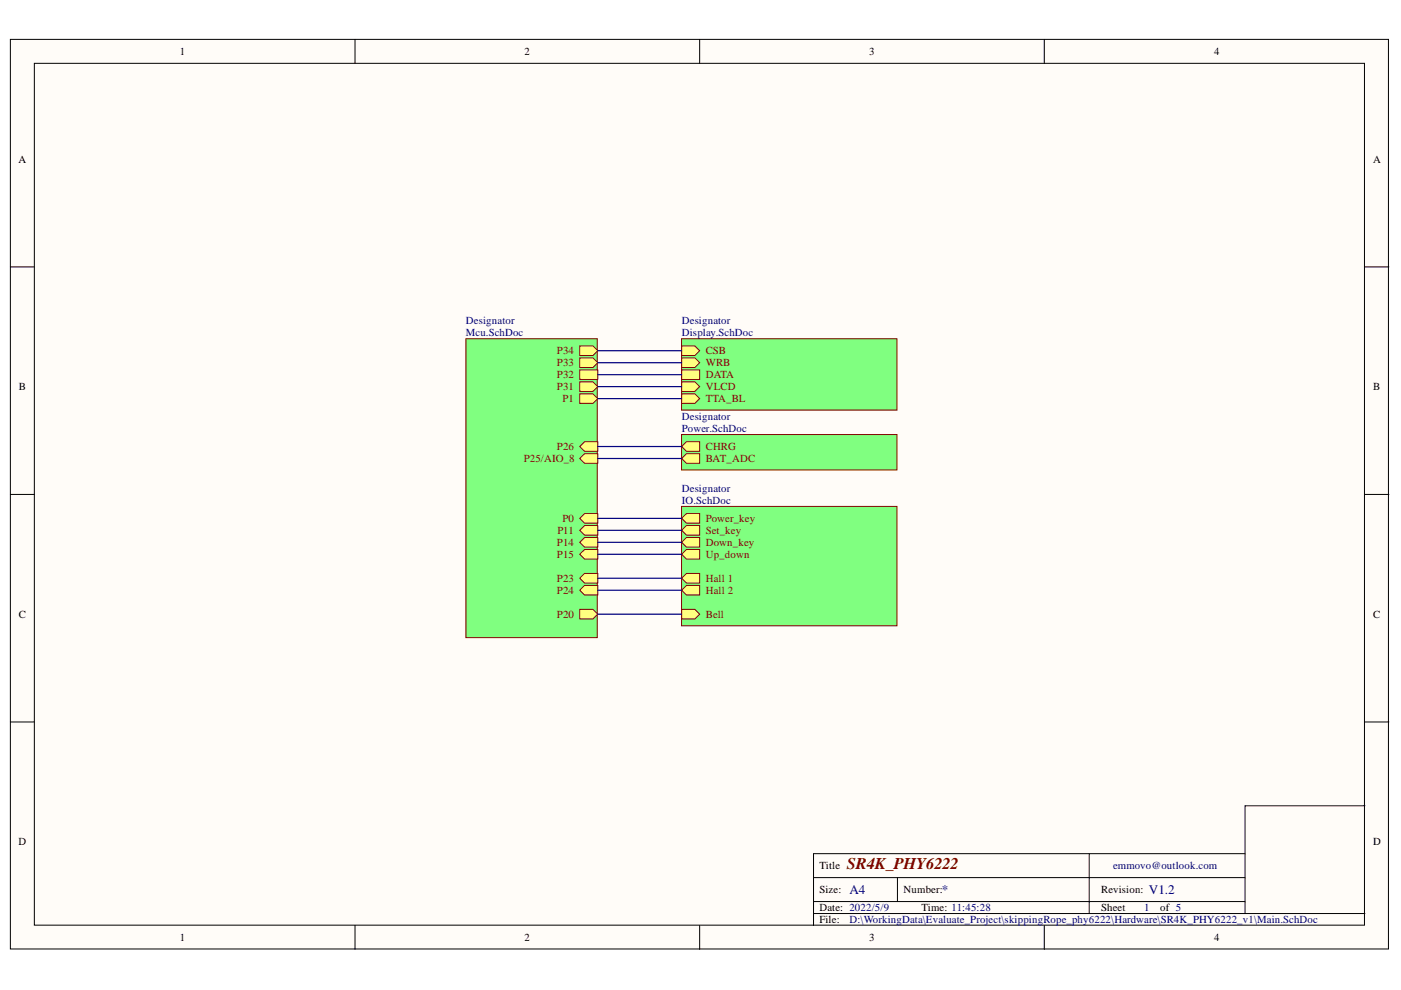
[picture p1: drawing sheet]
<svg xmlns="http://www.w3.org/2000/svg" width="297mm" height="210mm" viewBox="0 0 297 210" stroke-linecap="round" stroke-linejoin="round" font-family="sans-serif">
<g fill="#fffcf8" stroke="#000" stroke-width=".21">
<path d="M2.2 8.3h292.2v192.9h-292.2z"/>
<path d="M7.3 13.4h282v182.8h-282z"/>
</g>
<g fill="none" stroke="#000" stroke-width=".21">
<path d="M75.3 8.3v5.1M148.3 8.3v5.1M221.4 8.3v5.1M2.2 56.6h5.1M289.4 56.6h5.1M2.2 104.8h5.1M289.4 104.8h5.1M2.2 153.1h5.1M289.4 153.1h5.1M289.4 170.8h-25.4v22.9M75.3 196.2v5.1M148.3 196.2v5.1"/>
<path d="M172.5 186.1h91.5M172.5 193.7h116.9M172.5 191.2h91.5M190.3 186.1v5.1M221.4 196.2v5.1M230.9 181v12.7M264 181h-91.5v15.2"/>
</g>
<path d="M144.5 71.8h45.7v15.2h-45.7z" fill="#80ff80" stroke="#800000" stroke-width=".21"/>
<path d="M144.5 73.3h2.8l1 1.1-1 1h-2.8z" fill-rule="evenodd" fill="#ffff80"/>
<path d="M144.5 73.3h2.8l1 1.1-1 1h-2.8z" fill="none" stroke="#800000" stroke-width=".21"/>
<path d="M144.5 75.9h2.8l1 1-1 1h-2.8z" fill-rule="evenodd" fill="#ffff80"/>
<path d="M144.5 75.9h2.8l1 1-1 1h-2.8z" fill="none" stroke="#800000" stroke-width=".21"/>
<path d="M144.5 78.4h3.8v2.1h-3.8z" fill-rule="evenodd" fill="#ffff80"/>
<path d="M144.5 78.4h3.8v2.1h-3.8z" fill="none" stroke="#800000" stroke-width=".21"/>
<path d="M144.5 81h2.8l1 1-1 1h-2.8z" fill-rule="evenodd" fill="#ffff80"/>
<path d="M144.5 81h2.8l1 1-1 1h-2.8z" fill="none" stroke="#800000" stroke-width=".21"/>
<path d="M144.5 83.5h2.8l1 1-1 1h-2.8z" fill-rule="evenodd" fill="#ffff80"/>
<path d="M144.5 83.5h2.8l1 1-1 1h-2.8z" fill="none" stroke="#800000" stroke-width=".21"/>
<path d="M144.5 92.1h45.7v7.5h-45.7z" fill="#80ff80" stroke="#800000" stroke-width=".21"/>
<path d="M144.5 94.7l1-1h2.8v2h-2.8z" fill-rule="evenodd" fill="#ffff80"/>
<path d="M144.5 94.7l1-1h2.8v2h-2.8z" fill="none" stroke="#800000" stroke-width=".21"/>
<path d="M144.5 97.2l1-1h2.8v2h-2.8z" fill-rule="evenodd" fill="#ffff80"/>
<path d="M144.5 97.2l1-1h2.8v2h-2.8z" fill="none" stroke="#800000" stroke-width=".21"/>
<path d="M144.5 107.4h45.7v25.3h-45.7z" fill="#80ff80" stroke="#800000" stroke-width=".21"/>
<path d="M144.5 109.9l1-1h2.8v2h-2.8z" fill-rule="evenodd" fill="#ffff80"/>
<path d="M144.5 109.9l1-1h2.8v2h-2.8z" fill="none" stroke="#800000" stroke-width=".21"/>
<path d="M144.5 112.4l1-1h2.8v2.1h-2.8z" fill-rule="evenodd" fill="#ffff80"/>
<path d="M144.5 112.4l1-1h2.8v2.1h-2.8z" fill="none" stroke="#800000" stroke-width=".21"/>
<path d="M144.5 115l1-1h2.8v2h-2.8z" fill-rule="evenodd" fill="#ffff80"/>
<path d="M144.5 115l1-1h2.8v2h-2.8z" fill="none" stroke="#800000" stroke-width=".21"/>
<path d="M144.5 117.5l1-1h2.8v2h-2.8z" fill-rule="evenodd" fill="#ffff80"/>
<path d="M144.5 117.5l1-1h2.8v2h-2.8z" fill="none" stroke="#800000" stroke-width=".21"/>
<path d="M144.5 122.6l1-1h2.8v2h-2.8z" fill-rule="evenodd" fill="#ffff80"/>
<path d="M144.5 122.6l1-1h2.8v2h-2.8z" fill="none" stroke="#800000" stroke-width=".21"/>
<path d="M144.5 125.1l1-1h2.8v2.1h-2.8z" fill-rule="evenodd" fill="#ffff80"/>
<path d="M144.5 125.1l1-1h2.8v2.1h-2.8z" fill="none" stroke="#800000" stroke-width=".21"/>
<path d="M144.5 129.2h2.8l1 1-1 1h-2.8z" fill-rule="evenodd" fill="#ffff80"/>
<path d="M144.5 129.2h2.8l1 1-1 1h-2.8z" fill="none" stroke="#800000" stroke-width=".21"/>
<path d="M98.8 71.8h27.8v63.4h-27.8z" fill="#80ff80" stroke="#800000" stroke-width=".21"/>
<path d="M122.9 73.3h2.8l1 1.1-1 1h-2.8z" fill-rule="evenodd" fill="#ffff80"/>
<path d="M122.9 73.3h2.8l1 1.1-1 1h-2.8z" fill="none" stroke="#800000" stroke-width=".21"/>
<path d="M122.9 75.9h2.8l1 1-1 1h-2.8z" fill-rule="evenodd" fill="#ffff80"/>
<path d="M122.9 75.9h2.8l1 1-1 1h-2.8z" fill="none" stroke="#800000" stroke-width=".21"/>
<path d="M122.9 78.4h3.8v2.1h-3.8z" fill-rule="evenodd" fill="#ffff80"/>
<path d="M122.9 78.4h3.8v2.1h-3.8z" fill="none" stroke="#800000" stroke-width=".21"/>
<path d="M122.9 81h2.8l1 1-1 1h-2.8z" fill-rule="evenodd" fill="#ffff80"/>
<path d="M122.9 81h2.8l1 1-1 1h-2.8z" fill="none" stroke="#800000" stroke-width=".21"/>
<path d="M122.9 94.7l1-1h2.8v2h-2.8z" fill-rule="evenodd" fill="#ffff80"/>
<path d="M122.9 94.7l1-1h2.8v2h-2.8z" fill="none" stroke="#800000" stroke-width=".21"/>
<path d="M122.9 97.2l1-1h2.8v2h-2.8z" fill-rule="evenodd" fill="#ffff80"/>
<path d="M122.9 97.2l1-1h2.8v2h-2.8z" fill="none" stroke="#800000" stroke-width=".21"/>
<path d="M122.9 125.1l1-1h2.8v2.1h-2.8z" fill-rule="evenodd" fill="#ffff80"/>
<path d="M122.9 125.1l1-1h2.8v2.1h-2.8z" fill="none" stroke="#800000" stroke-width=".21"/>
<path d="M122.9 122.6l1-1h2.8v2h-2.8z" fill-rule="evenodd" fill="#ffff80"/>
<path d="M122.9 122.6l1-1h2.8v2h-2.8z" fill="none" stroke="#800000" stroke-width=".21"/>
<path d="M122.9 109.9l1-1h2.8v2h-2.8z" fill-rule="evenodd" fill="#ffff80"/>
<path d="M122.9 109.9l1-1h2.8v2h-2.8z" fill="none" stroke="#800000" stroke-width=".21"/>
<path d="M122.9 112.4l1-1h2.8v2.1h-2.8z" fill-rule="evenodd" fill="#ffff80"/>
<path d="M122.9 112.4l1-1h2.8v2.1h-2.8z" fill="none" stroke="#800000" stroke-width=".21"/>
<path d="M122.9 115l1-1h2.8v2h-2.8z" fill-rule="evenodd" fill="#ffff80"/>
<path d="M122.9 115l1-1h2.8v2h-2.8z" fill="none" stroke="#800000" stroke-width=".21"/>
<path d="M122.9 117.5l1-1h2.8v2h-2.8z" fill-rule="evenodd" fill="#ffff80"/>
<path d="M122.9 117.5l1-1h2.8v2h-2.8z" fill="none" stroke="#800000" stroke-width=".21"/>
<path d="M122.9 129.2h2.8l1 1-1 1h-2.8z" fill-rule="evenodd" fill="#ffff80"/>
<path d="M122.9 129.2h2.8l1 1-1 1h-2.8z" fill="none" stroke="#800000" stroke-width=".21"/>
<path d="M122.9 83.5h2.8l1 1-1 1h-2.8z" fill-rule="evenodd" fill="#ffff80"/>
<path d="M122.9 83.5h2.8l1 1-1 1h-2.8z" fill="none" stroke="#800000" stroke-width=".21"/>
<g fill="none" stroke="#000080" stroke-width=".25">
<path d="M126.7 74.4h17.8M126.7 76.9h17.8M126.7 79.4h17.8M126.7 82h17.8M126.7 94.7h17.8M126.7 97.2h17.8M126.7 84.5h17.8M126.7 109.9h17.8M126.7 112.4h17.8M126.7 115h17.8M126.7 117.5h17.8M126.7 122.6h17.8"/>
<path d="M126.7 125.1h17.8M126.7 130.2h17.8"/>
</g>
<text font-size="3.5" fill="#800000" x="179.6" y="184.3">SR4K_PHY6222</text>
<g font-size="2.8" fill="#000080">
<text x="180.1" y="189.6">A4</text>
<text x="199.7" y="189.6">*</text>
<text x="243.6" y="189.6">V1.2</text>
</g>
<g font-size="2.3">
<text x="38.1" y="11.7">1</text>
<text x="111.2" y="11.7">2</text>
<text x="184.3" y="11.7">3</text>
<text x="257.4" y="11.7">4</text>
<text x="3.9" y="34.5">A</text>
<text x="291.1" y="34.5">A</text>
<text x="4" y="82.7">B</text>
<text x="291.1" y="82.7">B</text>
<text x="4" y="131">C</text>
<text x="291.1" y="131">C</text>
<text x="3.9" y="179.3">D</text>
<text x="291.1" y="179.3">D</text>
<text x="173.7" y="184.3">Title</text>
<text x="173.7" y="189.4">Size:</text>
<text x="191.6" y="189.4">Number:</text>
<text x="233.5" y="189.4">Revision:</text>
<text x="173.7" y="193.2">Date: 2022/5/9</text>
<text x="173.7" y="195.7">File:</text>
<text x="195.4" y="193.2">Time: 11:45:28</text>
<text x="233.5" y="193.2">Sheet</text>
<text x="246" y="193.2">of 5</text>
<text x="38.1" y="199.5">1</text>
<text x="111.2" y="199.5">2</text>
<text x="184.3" y="199.5">3</text>
<text x="257.4" y="199.5">4</text>
</g>
<g font-size="2.3" fill="#000080">
<text x="98.8" y="68.8">Designator</text>
<text x="98.8" y="71.3">Mcu.SchDoc</text>
<text x="144.6" y="68.8">Designator</text>
<text x="144.6" y="71.3">Display.SchDoc</text>
<text x="144.6" y="89.1">Designator</text>
<text x="144.6" y="91.6">Power.SchDoc</text>
<text x="144.6" y="104.4">Designator</text>
<text x="144.6" y="106.9">IO.SchDoc</text>
<text x="236" y="184.3">emmovo@outlook.com</text>
<text x="180.1" y="195.7">D:\WorkingData\Evaluate_Project\skippingRope_phy6222\Hardware\SR4K_PHY6222_v1\Main.SchDoc</text>
<text x="242.6" y="193.2">1</text>
</g>
<g font-size="2.3" fill="#800000">
<text x="118.1" y="75.1">P34</text>
<text x="118.1" y="77.7">P33</text>
<text x="149.6" y="75.1">CSB</text>
<text x="149.6" y="77.7">WRB</text>
<text x="118.1" y="80.2">P32</text>
<text x="118.1" y="82.7">P31</text>
<text x="149.6" y="80.2">DATA</text>
<text x="149.6" y="82.7">VLCD</text>
<text x="119.3" y="85.3">P1</text>
<text x="149.6" y="85.3">TTA_BL</text>
<text x="118.1" y="95.4">P26</text>
<text x="149.6" y="95.4">CHRG</text>
<text x="111.1" y="98">P25/AIO_8</text>
<text x="149.6" y="98">BAT_ADC</text>
<text x="118.2" y="113.2">P11</text>
<text x="119.3" y="110.7">P0</text>
<text x="149.6" y="110.7">Power_key</text>
<text x="149.6" y="113.2">Set_key</text>
<text x="118.1" y="115.8">P14</text>
<text x="118.1" y="118.3">P15</text>
<text x="149.6" y="115.8">Down_key</text>
<text x="149.6" y="118.3">Up_down</text>
<text x="118.1" y="125.9">P24</text>
<text x="118.1" y="123.4">P23</text>
<text x="149.6" y="123.4">Hall 1</text>
<text x="149.6" y="125.9">Hall 2</text>
<text x="118.1" y="131">P20</text>
<text x="149.6" y="131">Bell</text>
</g>
</svg>
